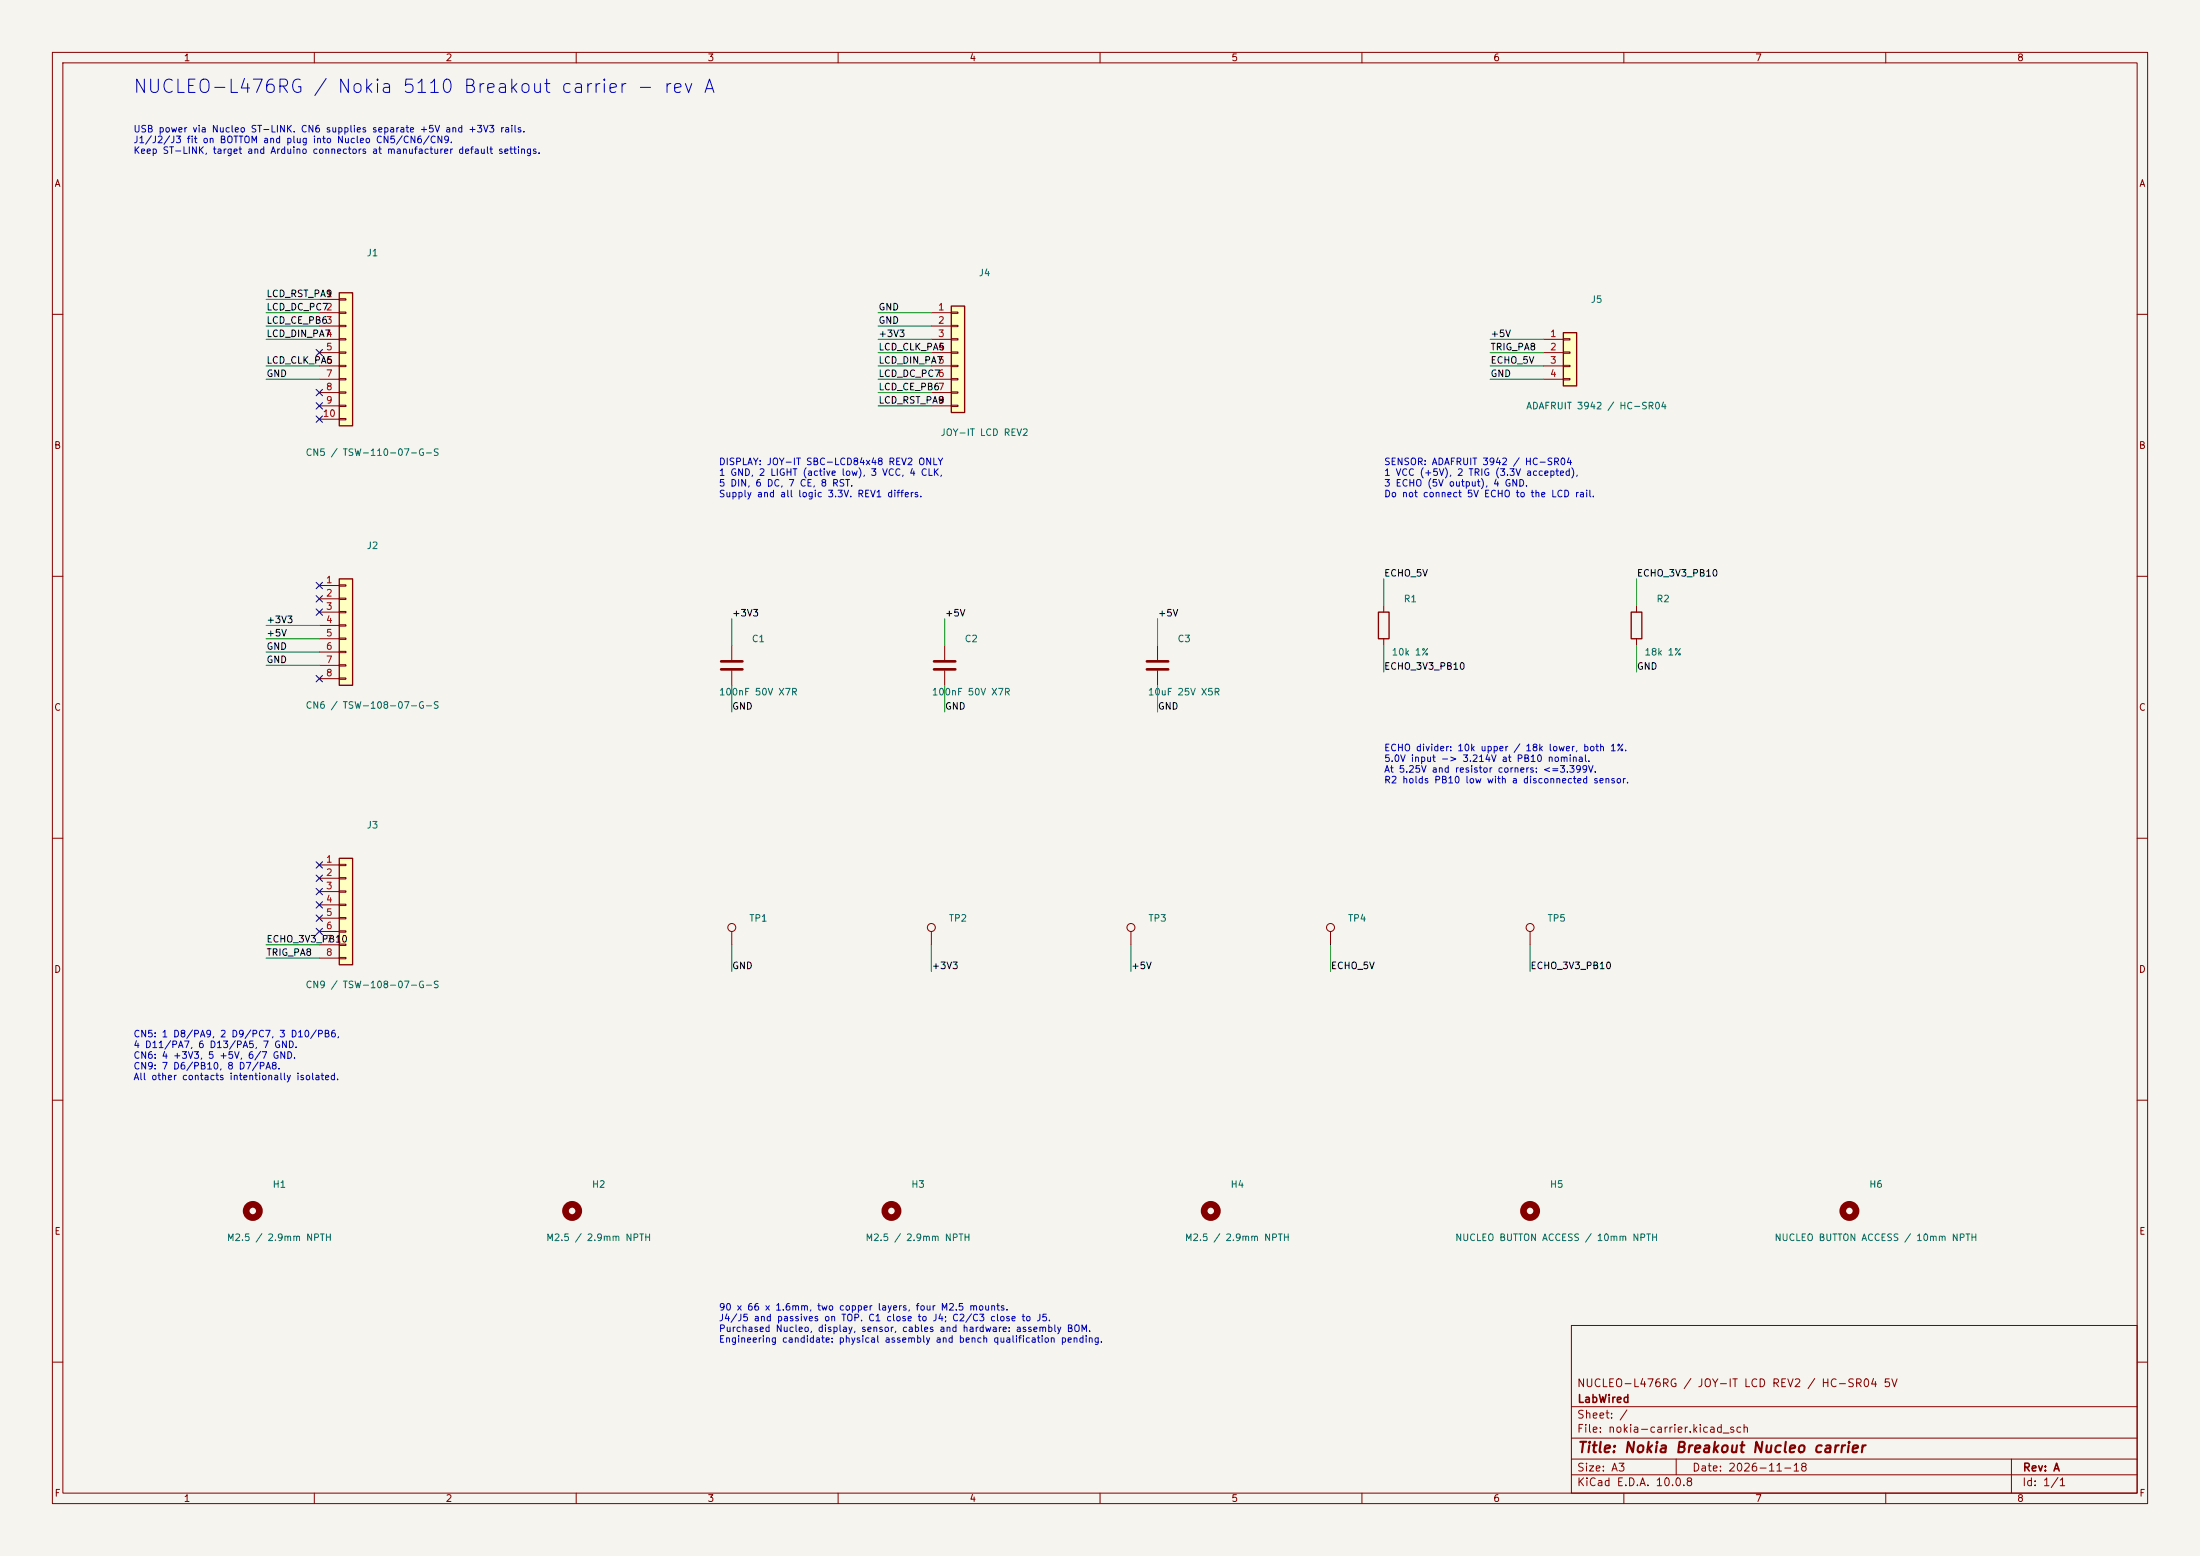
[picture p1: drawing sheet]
(kicad_sch (version 20260101) (generator "eeschema") (paper "A3") (title_block (title "Nokia Breakout Nucleo carrier") (date "2026-11-18") (rev "A") (company "LabWired") (comment 1 "NUCLEO-L476RG / JOY-IT LCD REV2 / HC-SR04 5V"))
(lib_symbols
(symbol "nokia-carrier:Header10"
  (pin_names
   (offset 1.016) (hide yes))
  (exclude_from_sim no)
  (in_bom yes)
  (on_board yes)
  (in_pos_files yes)
  (duplicate_pin_numbers_are_jumpers no)
  (property "Reference" "J" (at 0 12.7 0) (show_name no) (do_not_autoplace no) (effects (font (size 1.27 1.27))))
  (property "Value" "Conn_01x10" (at 0 -15.24 0) (show_name no) (do_not_autoplace no) (effects (font (size 1.27 1.27))))
  (property "Footprint" "" (at 0 0 0) (show_name no) (do_not_autoplace no) (hide yes) (effects (font (size 1.27 1.27))))
  (property "Datasheet" "" (at 0 0 0) (show_name no) (do_not_autoplace no) (hide yes) (effects (font (size 1.27 1.27))))
  (property "Description" "Generic connector, single row, 01x10, script generated (kicad-library-utils/schlib/autogen/connector/)" (at 0 0 0) (show_name no) (do_not_autoplace no) (hide yes) (effects (font (size 1.27 1.27))))
  (symbol "Header10_1_1"
   (rectangle (start -1.27 11.43) (end 1.27 -13.97) (stroke (width 0.254) (type default)) (fill (type background)))
   (rectangle (start -1.27 10.287) (end 0 10.033) (stroke (width 0.1524) (type default)) (fill (type none)))
   (rectangle (start -1.27 7.747) (end 0 7.493) (stroke (width 0.1524) (type default)) (fill (type none)))
   (rectangle (start -1.27 5.207) (end 0 4.953) (stroke (width 0.1524) (type default)) (fill (type none)))
   (rectangle (start -1.27 2.667) (end 0 2.413) (stroke (width 0.1524) (type default)) (fill (type none)))
   (rectangle (start -1.27 0.127) (end 0 -0.127) (stroke (width 0.1524) (type default)) (fill (type none)))
   (rectangle (start -1.27 -2.413) (end 0 -2.667) (stroke (width 0.1524) (type default)) (fill (type none)))
   (rectangle (start -1.27 -4.953) (end 0 -5.207) (stroke (width 0.1524) (type default)) (fill (type none)))
   (rectangle (start -1.27 -7.493) (end 0 -7.747) (stroke (width 0.1524) (type default)) (fill (type none)))
   (rectangle (start -1.27 -10.033) (end 0 -10.287) (stroke (width 0.1524) (type default)) (fill (type none)))
   (rectangle (start -1.27 -12.573) (end 0 -12.827) (stroke (width 0.1524) (type default)) (fill (type none)))
   (pin passive line (at -5.08 10.16 0) (length 3.81) (name "Pin_1" (effects (font (size 1.27 1.27)))) (number "1" (effects (font (size 1.27 1.27)))))
   (pin passive line (at -5.08 7.62 0) (length 3.81) (name "Pin_2" (effects (font (size 1.27 1.27)))) (number "2" (effects (font (size 1.27 1.27)))))
   (pin passive line (at -5.08 5.08 0) (length 3.81) (name "Pin_3" (effects (font (size 1.27 1.27)))) (number "3" (effects (font (size 1.27 1.27)))))
   (pin passive line (at -5.08 2.54 0) (length 3.81) (name "Pin_4" (effects (font (size 1.27 1.27)))) (number "4" (effects (font (size 1.27 1.27)))))
   (pin passive line (at -5.08 0 0) (length 3.81) (name "Pin_5" (effects (font (size 1.27 1.27)))) (number "5" (effects (font (size 1.27 1.27)))))
   (pin passive line (at -5.08 -2.54 0) (length 3.81) (name "Pin_6" (effects (font (size 1.27 1.27)))) (number "6" (effects (font (size 1.27 1.27)))))
   (pin passive line (at -5.08 -5.08 0) (length 3.81) (name "Pin_7" (effects (font (size 1.27 1.27)))) (number "7" (effects (font (size 1.27 1.27)))))
   (pin passive line (at -5.08 -7.62 0) (length 3.81) (name "Pin_8" (effects (font (size 1.27 1.27)))) (number "8" (effects (font (size 1.27 1.27)))))
   (pin passive line (at -5.08 -10.16 0) (length 3.81) (name "Pin_9" (effects (font (size 1.27 1.27)))) (number "9" (effects (font (size 1.27 1.27)))))
   (pin passive line (at -5.08 -12.7 0) (length 3.81) (name "Pin_10" (effects (font (size 1.27 1.27)))) (number "10" (effects (font (size 1.27 1.27))))))
  (embedded_fonts no))
(symbol "nokia-carrier:Header8"
  (pin_names
   (offset 1.016) (hide yes))
  (exclude_from_sim no)
  (in_bom yes)
  (on_board yes)
  (in_pos_files yes)
  (duplicate_pin_numbers_are_jumpers no)
  (property "Reference" "J" (at 0 10.16 0) (show_name no) (do_not_autoplace no) (effects (font (size 1.27 1.27))))
  (property "Value" "Conn_01x08" (at 0 -12.7 0) (show_name no) (do_not_autoplace no) (effects (font (size 1.27 1.27))))
  (property "Footprint" "" (at 0 0 0) (show_name no) (do_not_autoplace no) (hide yes) (effects (font (size 1.27 1.27))))
  (property "Datasheet" "" (at 0 0 0) (show_name no) (do_not_autoplace no) (hide yes) (effects (font (size 1.27 1.27))))
  (property "Description" "Generic connector, single row, 01x08, script generated (kicad-library-utils/schlib/autogen/connector/)" (at 0 0 0) (show_name no) (do_not_autoplace no) (hide yes) (effects (font (size 1.27 1.27))))
  (symbol "Header8_1_1"
   (rectangle (start -1.27 8.89) (end 1.27 -11.43) (stroke (width 0.254) (type default)) (fill (type background)))
   (rectangle (start -1.27 7.747) (end 0 7.493) (stroke (width 0.1524) (type default)) (fill (type none)))
   (rectangle (start -1.27 5.207) (end 0 4.953) (stroke (width 0.1524) (type default)) (fill (type none)))
   (rectangle (start -1.27 2.667) (end 0 2.413) (stroke (width 0.1524) (type default)) (fill (type none)))
   (rectangle (start -1.27 0.127) (end 0 -0.127) (stroke (width 0.1524) (type default)) (fill (type none)))
   (rectangle (start -1.27 -2.413) (end 0 -2.667) (stroke (width 0.1524) (type default)) (fill (type none)))
   (rectangle (start -1.27 -4.953) (end 0 -5.207) (stroke (width 0.1524) (type default)) (fill (type none)))
   (rectangle (start -1.27 -7.493) (end 0 -7.747) (stroke (width 0.1524) (type default)) (fill (type none)))
   (rectangle (start -1.27 -10.033) (end 0 -10.287) (stroke (width 0.1524) (type default)) (fill (type none)))
   (pin passive line (at -5.08 7.62 0) (length 3.81) (name "Pin_1" (effects (font (size 1.27 1.27)))) (number "1" (effects (font (size 1.27 1.27)))))
   (pin passive line (at -5.08 5.08 0) (length 3.81) (name "Pin_2" (effects (font (size 1.27 1.27)))) (number "2" (effects (font (size 1.27 1.27)))))
   (pin passive line (at -5.08 2.54 0) (length 3.81) (name "Pin_3" (effects (font (size 1.27 1.27)))) (number "3" (effects (font (size 1.27 1.27)))))
   (pin passive line (at -5.08 0 0) (length 3.81) (name "Pin_4" (effects (font (size 1.27 1.27)))) (number "4" (effects (font (size 1.27 1.27)))))
   (pin passive line (at -5.08 -2.54 0) (length 3.81) (name "Pin_5" (effects (font (size 1.27 1.27)))) (number "5" (effects (font (size 1.27 1.27)))))
   (pin passive line (at -5.08 -5.08 0) (length 3.81) (name "Pin_6" (effects (font (size 1.27 1.27)))) (number "6" (effects (font (size 1.27 1.27)))))
   (pin passive line (at -5.08 -7.62 0) (length 3.81) (name "Pin_7" (effects (font (size 1.27 1.27)))) (number "7" (effects (font (size 1.27 1.27)))))
   (pin passive line (at -5.08 -10.16 0) (length 3.81) (name "Pin_8" (effects (font (size 1.27 1.27)))) (number "8" (effects (font (size 1.27 1.27))))))
  (embedded_fonts no))
(symbol "nokia-carrier:Header4"
  (pin_names
   (offset 1.016) (hide yes))
  (exclude_from_sim no)
  (in_bom yes)
  (on_board yes)
  (in_pos_files yes)
  (duplicate_pin_numbers_are_jumpers no)
  (property "Reference" "J" (at 0 5.08 0) (show_name no) (do_not_autoplace no) (effects (font (size 1.27 1.27))))
  (property "Value" "Conn_01x04" (at 0 -7.62 0) (show_name no) (do_not_autoplace no) (effects (font (size 1.27 1.27))))
  (property "Footprint" "" (at 0 0 0) (show_name no) (do_not_autoplace no) (hide yes) (effects (font (size 1.27 1.27))))
  (property "Datasheet" "" (at 0 0 0) (show_name no) (do_not_autoplace no) (hide yes) (effects (font (size 1.27 1.27))))
  (property "Description" "Generic connector, single row, 01x04, script generated (kicad-library-utils/schlib/autogen/connector/)" (at 0 0 0) (show_name no) (do_not_autoplace no) (hide yes) (effects (font (size 1.27 1.27))))
  (symbol "Header4_1_1"
   (rectangle (start -1.27 3.81) (end 1.27 -6.35) (stroke (width 0.254) (type default)) (fill (type background)))
   (rectangle (start -1.27 2.667) (end 0 2.413) (stroke (width 0.1524) (type default)) (fill (type none)))
   (rectangle (start -1.27 0.127) (end 0 -0.127) (stroke (width 0.1524) (type default)) (fill (type none)))
   (rectangle (start -1.27 -2.413) (end 0 -2.667) (stroke (width 0.1524) (type default)) (fill (type none)))
   (rectangle (start -1.27 -4.953) (end 0 -5.207) (stroke (width 0.1524) (type default)) (fill (type none)))
   (pin passive line (at -5.08 2.54 0) (length 3.81) (name "Pin_1" (effects (font (size 1.27 1.27)))) (number "1" (effects (font (size 1.27 1.27)))))
   (pin passive line (at -5.08 0 0) (length 3.81) (name "Pin_2" (effects (font (size 1.27 1.27)))) (number "2" (effects (font (size 1.27 1.27)))))
   (pin passive line (at -5.08 -2.54 0) (length 3.81) (name "Pin_3" (effects (font (size 1.27 1.27)))) (number "3" (effects (font (size 1.27 1.27)))))
   (pin passive line (at -5.08 -5.08 0) (length 3.81) (name "Pin_4" (effects (font (size 1.27 1.27)))) (number "4" (effects (font (size 1.27 1.27))))))
  (embedded_fonts no))
(symbol "nokia-carrier:R"
  (pin_numbers (hide yes))
  (pin_names
   (offset 0))
  (exclude_from_sim no)
  (in_bom yes)
  (on_board yes)
  (in_pos_files yes)
  (duplicate_pin_numbers_are_jumpers no)
  (property "Reference" "R" (at 2.032 0 90) (show_name no) (do_not_autoplace no) (effects (font (size 1.27 1.27))))
  (property "Value" "R" (at 0 0 90) (show_name no) (do_not_autoplace no) (effects (font (size 1.27 1.27))))
  (property "Footprint" "" (at -1.778 0 90) (show_name no) (do_not_autoplace no) (hide yes) (effects (font (size 1.27 1.27))))
  (property "Datasheet" "" (at 0 0 0) (show_name no) (do_not_autoplace no) (hide yes) (effects (font (size 1.27 1.27))))
  (property "Description" "Resistor" (at 0 0 0) (show_name no) (do_not_autoplace no) (hide yes) (effects (font (size 1.27 1.27))))
  (symbol "R_0_1"
   (rectangle (start -1.016 -2.54) (end 1.016 2.54) (stroke (width 0.254) (type default)) (fill (type none))))
  (symbol "R_1_1"
   (pin passive line (at 0 3.81 270) (length 1.27) (name "" (effects (font (size 1.27 1.27)))) (number "1" (effects (font (size 1.27 1.27)))))
   (pin passive line (at 0 -3.81 90) (length 1.27) (name "" (effects (font (size 1.27 1.27)))) (number "2" (effects (font (size 1.27 1.27))))))
  (embedded_fonts no))
(symbol "nokia-carrier:C"
  (pin_numbers (hide yes))
  (pin_names
   (offset 0.254))
  (exclude_from_sim no)
  (in_bom yes)
  (on_board yes)
  (in_pos_files yes)
  (duplicate_pin_numbers_are_jumpers no)
  (property "Reference" "C" (at 0.635 2.54 0) (show_name no) (do_not_autoplace no) (effects (font (size 1.27 1.27)) (justify left)))
  (property "Value" "C" (at 0.635 -2.54 0) (show_name no) (do_not_autoplace no) (effects (font (size 1.27 1.27)) (justify left)))
  (property "Footprint" "" (at 0.9652 -3.81 0) (show_name no) (do_not_autoplace no) (hide yes) (effects (font (size 1.27 1.27))))
  (property "Datasheet" "" (at 0 0 0) (show_name no) (do_not_autoplace no) (hide yes) (effects (font (size 1.27 1.27))))
  (property "Description" "Unpolarized capacitor" (at 0 0 0) (show_name no) (do_not_autoplace no) (hide yes) (effects (font (size 1.27 1.27))))
  (symbol "C_0_1"
   (polyline (pts (xy -2.032 0.762) (xy 2.032 0.762)) (stroke (width 0.508) (type default)) (fill (type none)))
   (polyline (pts (xy -2.032 -0.762) (xy 2.032 -0.762)) (stroke (width 0.508) (type default)) (fill (type none))))
  (symbol "C_1_1"
   (pin passive line (at 0 3.81 270) (length 2.794) (name "" (effects (font (size 1.27 1.27)))) (number "1" (effects (font (size 1.27 1.27)))))
   (pin passive line (at 0 -3.81 90) (length 2.794) (name "" (effects (font (size 1.27 1.27)))) (number "2" (effects (font (size 1.27 1.27))))))
  (embedded_fonts no))
(symbol "nokia-carrier:TestPoint"
  (pin_numbers (hide yes))
  (pin_names
   (offset 0.762) (hide yes))
  (exclude_from_sim no)
  (in_bom yes)
  (on_board yes)
  (in_pos_files yes)
  (duplicate_pin_numbers_are_jumpers no)
  (property "Reference" "TP" (at 0 6.858 0) (show_name no) (do_not_autoplace no) (effects (font (size 1.27 1.27))))
  (property "Value" "TestPoint" (at 0 5.08 0) (show_name no) (do_not_autoplace no) (effects (font (size 1.27 1.27))))
  (property "Footprint" "" (at 5.08 0 0) (show_name no) (do_not_autoplace no) (hide yes) (effects (font (size 1.27 1.27))))
  (property "Datasheet" "" (at 5.08 0 0) (show_name no) (do_not_autoplace no) (hide yes) (effects (font (size 1.27 1.27))))
  (property "Description" "test point" (at 0 0 0) (show_name no) (do_not_autoplace no) (hide yes) (effects (font (size 1.27 1.27))))
  (symbol "TestPoint_0_1"
   (circle (center 0 3.302) (radius 0.762) (stroke (width 0) (type default)) (fill (type none))))
  (symbol "TestPoint_1_1"
   (pin passive line (at 0 0 90) (length 2.54) (name "1" (effects (font (size 1.27 1.27)))) (number "1" (effects (font (size 1.27 1.27))))))
  (embedded_fonts no))
(symbol "nokia-carrier:MountingHole"
  (pin_names
   (offset 1.016))
  (exclude_from_sim no)
  (in_bom no)
  (on_board yes)
  (in_pos_files yes)
  (duplicate_pin_numbers_are_jumpers no)
  (property "Reference" "H" (at 0 5.08 0) (show_name no) (do_not_autoplace no) (effects (font (size 1.27 1.27))))
  (property "Value" "MountingHole" (at 0 3.175 0) (show_name no) (do_not_autoplace no) (effects (font (size 1.27 1.27))))
  (property "Footprint" "" (at 0 0 0) (show_name no) (do_not_autoplace no) (hide yes) (effects (font (size 1.27 1.27))))
  (property "Datasheet" "" (at 0 0 0) (show_name no) (do_not_autoplace no) (hide yes) (effects (font (size 1.27 1.27))))
  (property "Description" "Mounting Hole without connection" (at 0 0 0) (show_name no) (do_not_autoplace no) (hide yes) (effects (font (size 1.27 1.27))))
  (symbol "MountingHole_0_1"
   (circle (center 0 0) (radius 1.27) (stroke (width 1.27) (type default)) (fill (type none))))
  (embedded_fonts no))
(symbol "nokia-carrier:AccessHole"
  (pin_names
   (offset 1.016))
  (exclude_from_sim no)
  (in_bom no)
  (on_board yes)
  (in_pos_files yes)
  (duplicate_pin_numbers_are_jumpers no)
  (property "Reference" "H" (at 0 5.08 0) (show_name no) (do_not_autoplace no) (effects (font (size 1.27 1.27))))
  (property "Value" "MountingHole" (at 0 3.175 0) (show_name no) (do_not_autoplace no) (effects (font (size 1.27 1.27))))
  (property "Footprint" "" (at 0 0 0) (show_name no) (do_not_autoplace no) (hide yes) (effects (font (size 1.27 1.27))))
  (property "Datasheet" "" (at 0 0 0) (show_name no) (do_not_autoplace no) (hide yes) (effects (font (size 1.27 1.27))))
  (property "Description" "Mounting Hole without connection" (at 0 0 0) (show_name no) (do_not_autoplace no) (hide yes) (effects (font (size 1.27 1.27))))
  (symbol "AccessHole_0_1"
   (circle (center 0 0) (radius 1.27) (stroke (width 1.27) (type default)) (fill (type none))))
  (embedded_fonts no)))
(symbol (lib_id "nokia-carrier:Header10") (at 66.04 67.31 0) (unit 1) (in_bom yes) (on_board yes) (dnp no)
(property "Reference" "J1" (at 71.12 48.26 0) (effects (font (size 1.27 1.27))))
(property "Value" "CN5 / TSW-110-07-G-S" (at 71.12 86.36 0) (effects (font (size 1.27 1.27))))
(property "Footprint" "nokia-carrier:Header10" (at 66.04 67.31 0) (hide yes) (effects (font (size 1.27 1.27))))
(property "MPN" "TSW-110-07-G-S" (at 66.04 67.31 0) (hide yes) (effects (font (size 1.27 1.27))))
(property "Manufacturer" "Samtec" (at 66.04 67.31 0) (hide yes) (effects (font (size 1.27 1.27))))
(pin "1")
(pin "2")
(pin "3")
(pin "4")
(pin "5")
(pin "6")
(pin "7")
(pin "8")
(pin "9")
(pin "10"))
(wire (pts (xy 60.96 57.15) (xy 50.8 57.15)) (stroke (width 0) (type default)))
(label "LCD_RST_PA9" (at 50.8 57.15 0) (effects (font (size 1.27 1.27)) (justify left bottom)))
(wire (pts (xy 60.96 59.69) (xy 50.8 59.69)) (stroke (width 0) (type default)))
(label "LCD_DC_PC7" (at 50.8 59.69 0) (effects (font (size 1.27 1.27)) (justify left bottom)))
(wire (pts (xy 60.96 62.23) (xy 50.8 62.23)) (stroke (width 0) (type default)))
(label "LCD_CE_PB6" (at 50.8 62.23 0) (effects (font (size 1.27 1.27)) (justify left bottom)))
(wire (pts (xy 60.96 64.77) (xy 50.8 64.77)) (stroke (width 0) (type default)))
(label "LCD_DIN_PA7" (at 50.8 64.77 0) (effects (font (size 1.27 1.27)) (justify left bottom)))
(no_connect (at 60.96 67.31))
(wire (pts (xy 60.96 69.85) (xy 50.8 69.85)) (stroke (width 0) (type default)))
(label "LCD_CLK_PA5" (at 50.8 69.85 0) (effects (font (size 1.27 1.27)) (justify left bottom)))
(wire (pts (xy 60.96 72.39) (xy 50.8 72.39)) (stroke (width 0) (type default)))
(label "GND" (at 50.8 72.39 0) (effects (font (size 1.27 1.27)) (justify left bottom)))
(no_connect (at 60.96 74.93))
(no_connect (at 60.96 77.47))
(no_connect (at 60.96 80.01))
(symbol (lib_id "nokia-carrier:Header8") (at 66.04 119.38 0) (unit 1) (in_bom yes) (on_board yes) (dnp no)
(property "Reference" "J2" (at 71.12 104.14 0) (effects (font (size 1.27 1.27))))
(property "Value" "CN6 / TSW-108-07-G-S" (at 71.12 134.62 0) (effects (font (size 1.27 1.27))))
(property "Footprint" "nokia-carrier:Header8" (at 66.04 119.38 0) (hide yes) (effects (font (size 1.27 1.27))))
(property "MPN" "TSW-108-07-G-S" (at 66.04 119.38 0) (hide yes) (effects (font (size 1.27 1.27))))
(property "Manufacturer" "Samtec" (at 66.04 119.38 0) (hide yes) (effects (font (size 1.27 1.27))))
(pin "1")
(pin "2")
(pin "3")
(pin "4")
(pin "5")
(pin "6")
(pin "7")
(pin "8"))
(no_connect (at 60.96 111.76))
(no_connect (at 60.96 114.3))
(no_connect (at 60.96 116.84))
(wire (pts (xy 60.96 119.38) (xy 50.8 119.38)) (stroke (width 0) (type default)))
(label "+3V3" (at 50.8 119.38 0) (effects (font (size 1.27 1.27)) (justify left bottom)))
(wire (pts (xy 60.96 121.92) (xy 50.8 121.92)) (stroke (width 0) (type default)))
(label "+5V" (at 50.8 121.92 0) (effects (font (size 1.27 1.27)) (justify left bottom)))
(wire (pts (xy 60.96 124.46) (xy 50.8 124.46)) (stroke (width 0) (type default)))
(label "GND" (at 50.8 124.46 0) (effects (font (size 1.27 1.27)) (justify left bottom)))
(wire (pts (xy 60.96 127) (xy 50.8 127)) (stroke (width 0) (type default)))
(label "GND" (at 50.8 127 0) (effects (font (size 1.27 1.27)) (justify left bottom)))
(no_connect (at 60.96 129.54))
(symbol (lib_id "nokia-carrier:Header8") (at 66.04 172.72 0) (unit 1) (in_bom yes) (on_board yes) (dnp no)
(property "Reference" "J3" (at 71.12 157.48 0) (effects (font (size 1.27 1.27))))
(property "Value" "CN9 / TSW-108-07-G-S" (at 71.12 187.96 0) (effects (font (size 1.27 1.27))))
(property "Footprint" "nokia-carrier:Header8" (at 66.04 172.72 0) (hide yes) (effects (font (size 1.27 1.27))))
(property "MPN" "TSW-108-07-G-S" (at 66.04 172.72 0) (hide yes) (effects (font (size 1.27 1.27))))
(property "Manufacturer" "Samtec" (at 66.04 172.72 0) (hide yes) (effects (font (size 1.27 1.27))))
(pin "1")
(pin "2")
(pin "3")
(pin "4")
(pin "5")
(pin "6")
(pin "7")
(pin "8"))
(no_connect (at 60.96 165.1))
(no_connect (at 60.96 167.64))
(no_connect (at 60.96 170.18))
(no_connect (at 60.96 172.72))
(no_connect (at 60.96 175.26))
(no_connect (at 60.96 177.8))
(wire (pts (xy 60.96 180.34) (xy 50.8 180.34)) (stroke (width 0) (type default)))
(label "ECHO_3V3_PB10" (at 50.8 180.34 0) (effects (font (size 1.27 1.27)) (justify left bottom)))
(wire (pts (xy 60.96 182.88) (xy 50.8 182.88)) (stroke (width 0) (type default)))
(label "TRIG_PA8" (at 50.8 182.88 0) (effects (font (size 1.27 1.27)) (justify left bottom)))
(symbol (lib_id "nokia-carrier:Header8") (at 182.88 67.31 0) (unit 1) (in_bom yes) (on_board yes) (dnp no)
(property "Reference" "J4" (at 187.96 52.07 0) (effects (font (size 1.27 1.27))))
(property "Value" "JOY-IT LCD REV2" (at 187.96 82.55 0) (effects (font (size 1.27 1.27))))
(property "Footprint" "nokia-carrier:Header8" (at 182.88 67.31 0) (hide yes) (effects (font (size 1.27 1.27))))
(property "MPN" "TSW-108-07-G-S" (at 182.88 67.31 0) (hide yes) (effects (font (size 1.27 1.27))))
(property "Manufacturer" "Samtec" (at 182.88 67.31 0) (hide yes) (effects (font (size 1.27 1.27))))
(pin "1")
(pin "2")
(pin "3")
(pin "4")
(pin "5")
(pin "6")
(pin "7")
(pin "8"))
(wire (pts (xy 177.8 59.69) (xy 167.64 59.69)) (stroke (width 0) (type default)))
(label "GND" (at 167.64 59.69 0) (effects (font (size 1.27 1.27)) (justify left bottom)))
(wire (pts (xy 177.8 62.23) (xy 167.64 62.23)) (stroke (width 0) (type default)))
(label "GND" (at 167.64 62.23 0) (effects (font (size 1.27 1.27)) (justify left bottom)))
(wire (pts (xy 177.8 64.77) (xy 167.64 64.77)) (stroke (width 0) (type default)))
(label "+3V3" (at 167.64 64.77 0) (effects (font (size 1.27 1.27)) (justify left bottom)))
(wire (pts (xy 177.8 67.31) (xy 167.64 67.31)) (stroke (width 0) (type default)))
(label "LCD_CLK_PA5" (at 167.64 67.31 0) (effects (font (size 1.27 1.27)) (justify left bottom)))
(wire (pts (xy 177.8 69.85) (xy 167.64 69.85)) (stroke (width 0) (type default)))
(label "LCD_DIN_PA7" (at 167.64 69.85 0) (effects (font (size 1.27 1.27)) (justify left bottom)))
(wire (pts (xy 177.8 72.39) (xy 167.64 72.39)) (stroke (width 0) (type default)))
(label "LCD_DC_PC7" (at 167.64 72.39 0) (effects (font (size 1.27 1.27)) (justify left bottom)))
(wire (pts (xy 177.8 74.93) (xy 167.64 74.93)) (stroke (width 0) (type default)))
(label "LCD_CE_PB6" (at 167.64 74.93 0) (effects (font (size 1.27 1.27)) (justify left bottom)))
(wire (pts (xy 177.8 77.47) (xy 167.64 77.47)) (stroke (width 0) (type default)))
(label "LCD_RST_PA9" (at 167.64 77.47 0) (effects (font (size 1.27 1.27)) (justify left bottom)))
(symbol (lib_id "nokia-carrier:Header4") (at 299.72 67.31 0) (unit 1) (in_bom yes) (on_board yes) (dnp no)
(property "Reference" "J5" (at 304.8 57.15 0) (effects (font (size 1.27 1.27))))
(property "Value" "ADAFRUIT 3942 / HC-SR04" (at 304.8 77.47 0) (effects (font (size 1.27 1.27))))
(property "Footprint" "nokia-carrier:Header4" (at 299.72 67.31 0) (hide yes) (effects (font (size 1.27 1.27))))
(property "MPN" "TSW-104-07-G-S" (at 299.72 67.31 0) (hide yes) (effects (font (size 1.27 1.27))))
(property "Manufacturer" "Samtec" (at 299.72 67.31 0) (hide yes) (effects (font (size 1.27 1.27))))
(pin "1")
(pin "2")
(pin "3")
(pin "4"))
(wire (pts (xy 294.64 64.77) (xy 284.48 64.77)) (stroke (width 0) (type default)))
(label "+5V" (at 284.48 64.77 0) (effects (font (size 1.27 1.27)) (justify left bottom)))
(wire (pts (xy 294.64 67.31) (xy 284.48 67.31)) (stroke (width 0) (type default)))
(label "TRIG_PA8" (at 284.48 67.31 0) (effects (font (size 1.27 1.27)) (justify left bottom)))
(wire (pts (xy 294.64 69.85) (xy 284.48 69.85)) (stroke (width 0) (type default)))
(label "ECHO_5V" (at 284.48 69.85 0) (effects (font (size 1.27 1.27)) (justify left bottom)))
(wire (pts (xy 294.64 72.39) (xy 284.48 72.39)) (stroke (width 0) (type default)))
(label "GND" (at 284.48 72.39 0) (effects (font (size 1.27 1.27)) (justify left bottom)))
(symbol (lib_id "nokia-carrier:R") (at 264.16 119.38 0) (unit 1) (in_bom yes) (on_board yes) (dnp no)
(property "Reference" "R1" (at 269.24 114.3 0) (effects (font (size 1.27 1.27))))
(property "Value" "10k 1%" (at 269.24 124.46 0) (effects (font (size 1.27 1.27))))
(property "Footprint" "nokia-carrier:R" (at 264.16 119.38 0) (hide yes) (effects (font (size 1.27 1.27))))
(property "MPN" "RC0603FR-0710KL" (at 264.16 119.38 0) (hide yes) (effects (font (size 1.27 1.27))))
(property "Manufacturer" "Yageo" (at 264.16 119.38 0) (hide yes) (effects (font (size 1.27 1.27))))
(pin "1")
(pin "2"))
(wire (pts (xy 264.16 115.57) (xy 264.16 110.49)) (stroke (width 0) (type default)))
(label "ECHO_5V" (at 264.16 110.49 0) (effects (font (size 1.27 1.27)) (justify left bottom)))
(wire (pts (xy 264.16 123.19) (xy 264.16 128.27)) (stroke (width 0) (type default)))
(label "ECHO_3V3_PB10" (at 264.16 128.27 0) (effects (font (size 1.27 1.27)) (justify left bottom)))
(symbol (lib_id "nokia-carrier:R") (at 312.42 119.38 0) (unit 1) (in_bom yes) (on_board yes) (dnp no)
(property "Reference" "R2" (at 317.5 114.3 0) (effects (font (size 1.27 1.27))))
(property "Value" "18k 1%" (at 317.5 124.46 0) (effects (font (size 1.27 1.27))))
(property "Footprint" "nokia-carrier:R" (at 312.42 119.38 0) (hide yes) (effects (font (size 1.27 1.27))))
(property "MPN" "RC0603FR-0718KL" (at 312.42 119.38 0) (hide yes) (effects (font (size 1.27 1.27))))
(property "Manufacturer" "Yageo" (at 312.42 119.38 0) (hide yes) (effects (font (size 1.27 1.27))))
(pin "1")
(pin "2"))
(wire (pts (xy 312.42 115.57) (xy 312.42 110.49)) (stroke (width 0) (type default)))
(label "ECHO_3V3_PB10" (at 312.42 110.49 0) (effects (font (size 1.27 1.27)) (justify left bottom)))
(wire (pts (xy 312.42 123.19) (xy 312.42 128.27)) (stroke (width 0) (type default)))
(label "GND" (at 312.42 128.27 0) (effects (font (size 1.27 1.27)) (justify left bottom)))
(symbol (lib_id "nokia-carrier:C") (at 139.7 127 0) (unit 1) (in_bom yes) (on_board yes) (dnp no)
(property "Reference" "C1" (at 144.78 121.92 0) (effects (font (size 1.27 1.27))))
(property "Value" "100nF 50V X7R" (at 144.78 132.08 0) (effects (font (size 1.27 1.27))))
(property "Footprint" "nokia-carrier:C" (at 139.7 127 0) (hide yes) (effects (font (size 1.27 1.27))))
(property "MPN" "C1608X7R1H104K080AA" (at 139.7 127 0) (hide yes) (effects (font (size 1.27 1.27))))
(property "Manufacturer" "TDK" (at 139.7 127 0) (hide yes) (effects (font (size 1.27 1.27))))
(pin "1")
(pin "2"))
(wire (pts (xy 139.7 123.19) (xy 139.7 118.11)) (stroke (width 0) (type default)))
(label "+3V3" (at 139.7 118.11 0) (effects (font (size 1.27 1.27)) (justify left bottom)))
(wire (pts (xy 139.7 130.81) (xy 139.7 135.89)) (stroke (width 0) (type default)))
(label "GND" (at 139.7 135.89 0) (effects (font (size 1.27 1.27)) (justify left bottom)))
(symbol (lib_id "nokia-carrier:C") (at 180.34 127 0) (unit 1) (in_bom yes) (on_board yes) (dnp no)
(property "Reference" "C2" (at 185.42 121.92 0) (effects (font (size 1.27 1.27))))
(property "Value" "100nF 50V X7R" (at 185.42 132.08 0) (effects (font (size 1.27 1.27))))
(property "Footprint" "nokia-carrier:C" (at 180.34 127 0) (hide yes) (effects (font (size 1.27 1.27))))
(property "MPN" "C1608X7R1H104K080AA" (at 180.34 127 0) (hide yes) (effects (font (size 1.27 1.27))))
(property "Manufacturer" "TDK" (at 180.34 127 0) (hide yes) (effects (font (size 1.27 1.27))))
(pin "1")
(pin "2"))
(wire (pts (xy 180.34 123.19) (xy 180.34 118.11)) (stroke (width 0) (type default)))
(label "+5V" (at 180.34 118.11 0) (effects (font (size 1.27 1.27)) (justify left bottom)))
(wire (pts (xy 180.34 130.81) (xy 180.34 135.89)) (stroke (width 0) (type default)))
(label "GND" (at 180.34 135.89 0) (effects (font (size 1.27 1.27)) (justify left bottom)))
(symbol (lib_id "nokia-carrier:C") (at 220.98 127 0) (unit 1) (in_bom yes) (on_board yes) (dnp no)
(property "Reference" "C3" (at 226.06 121.92 0) (effects (font (size 1.27 1.27))))
(property "Value" "10uF 25V X5R" (at 226.06 132.08 0) (effects (font (size 1.27 1.27))))
(property "Footprint" "nokia-carrier:C0805" (at 220.98 127 0) (hide yes) (effects (font (size 1.27 1.27))))
(property "MPN" "C2012X5R1E106K125AB" (at 220.98 127 0) (hide yes) (effects (font (size 1.27 1.27))))
(property "Manufacturer" "TDK" (at 220.98 127 0) (hide yes) (effects (font (size 1.27 1.27))))
(pin "1")
(pin "2"))
(wire (pts (xy 220.98 123.19) (xy 220.98 118.11)) (stroke (width 0) (type default)))
(label "+5V" (at 220.98 118.11 0) (effects (font (size 1.27 1.27)) (justify left bottom)))
(wire (pts (xy 220.98 130.81) (xy 220.98 135.89)) (stroke (width 0) (type default)))
(label "GND" (at 220.98 135.89 0) (effects (font (size 1.27 1.27)) (justify left bottom)))
(symbol (lib_id "nokia-carrier:TestPoint") (at 139.7 180.34 0) (unit 1) (in_bom no) (on_board yes) (dnp no)
(property "Reference" "TP1" (at 144.78 175.26 0) (effects (font (size 1.27 1.27))))
(property "Value" "GND" (at 144.78 185.42 0) (hide yes) (effects (font (size 1.27 1.27))))
(property "Footprint" "nokia-carrier:TestPoint" (at 139.7 180.34 0) (hide yes) (effects (font (size 1.27 1.27))))
(pin "1"))
(wire (pts (xy 139.7 180.34) (xy 139.7 185.42)) (stroke (width 0) (type default)))
(label "GND" (at 139.7 185.42 0) (effects (font (size 1.27 1.27)) (justify left bottom)))
(symbol (lib_id "nokia-carrier:TestPoint") (at 177.8 180.34 0) (unit 1) (in_bom no) (on_board yes) (dnp no)
(property "Reference" "TP2" (at 182.88 175.26 0) (effects (font (size 1.27 1.27))))
(property "Value" "+3V3" (at 182.88 185.42 0) (hide yes) (effects (font (size 1.27 1.27))))
(property "Footprint" "nokia-carrier:TestPoint" (at 177.8 180.34 0) (hide yes) (effects (font (size 1.27 1.27))))
(pin "1"))
(wire (pts (xy 177.8 180.34) (xy 177.8 185.42)) (stroke (width 0) (type default)))
(label "+3V3" (at 177.8 185.42 0) (effects (font (size 1.27 1.27)) (justify left bottom)))
(symbol (lib_id "nokia-carrier:TestPoint") (at 215.9 180.34 0) (unit 1) (in_bom no) (on_board yes) (dnp no)
(property "Reference" "TP3" (at 220.98 175.26 0) (effects (font (size 1.27 1.27))))
(property "Value" "+5V" (at 220.98 185.42 0) (hide yes) (effects (font (size 1.27 1.27))))
(property "Footprint" "nokia-carrier:TestPoint" (at 215.9 180.34 0) (hide yes) (effects (font (size 1.27 1.27))))
(pin "1"))
(wire (pts (xy 215.9 180.34) (xy 215.9 185.42)) (stroke (width 0) (type default)))
(label "+5V" (at 215.9 185.42 0) (effects (font (size 1.27 1.27)) (justify left bottom)))
(symbol (lib_id "nokia-carrier:TestPoint") (at 254 180.34 0) (unit 1) (in_bom no) (on_board yes) (dnp no)
(property "Reference" "TP4" (at 259.08 175.26 0) (effects (font (size 1.27 1.27))))
(property "Value" "ECHO_5V" (at 259.08 185.42 0) (hide yes) (effects (font (size 1.27 1.27))))
(property "Footprint" "nokia-carrier:TestPoint" (at 254 180.34 0) (hide yes) (effects (font (size 1.27 1.27))))
(pin "1"))
(wire (pts (xy 254 180.34) (xy 254 185.42)) (stroke (width 0) (type default)))
(label "ECHO_5V" (at 254 185.42 0) (effects (font (size 1.27 1.27)) (justify left bottom)))
(symbol (lib_id "nokia-carrier:TestPoint") (at 292.1 180.34 0) (unit 1) (in_bom no) (on_board yes) (dnp no)
(property "Reference" "TP5" (at 297.18 175.26 0) (effects (font (size 1.27 1.27))))
(property "Value" "ECHO_3V3_PB10" (at 297.18 185.42 0) (hide yes) (effects (font (size 1.27 1.27))))
(property "Footprint" "nokia-carrier:TestPoint" (at 292.1 180.34 0) (hide yes) (effects (font (size 1.27 1.27))))
(pin "1"))
(wire (pts (xy 292.1 180.34) (xy 292.1 185.42)) (stroke (width 0) (type default)))
(label "ECHO_3V3_PB10" (at 292.1 185.42 0) (effects (font (size 1.27 1.27)) (justify left bottom)))
(symbol (lib_id "nokia-carrier:MountingHole") (at 48.26 231.14 0) (unit 1) (in_bom no) (on_board yes) (dnp no)
(property "Reference" "H1" (at 53.34 226.06 0) (effects (font (size 1.27 1.27))))
(property "Value" "M2.5 / 2.9mm NPTH" (at 53.34 236.22 0) (effects (font (size 1.27 1.27))))
(property "Footprint" "nokia-carrier:MountingHole" (at 48.26 231.14 0) (hide yes) (effects (font (size 1.27 1.27)))))
(symbol (lib_id "nokia-carrier:MountingHole") (at 109.22 231.14 0) (unit 1) (in_bom no) (on_board yes) (dnp no)
(property "Reference" "H2" (at 114.3 226.06 0) (effects (font (size 1.27 1.27))))
(property "Value" "M2.5 / 2.9mm NPTH" (at 114.3 236.22 0) (effects (font (size 1.27 1.27))))
(property "Footprint" "nokia-carrier:MountingHole" (at 109.22 231.14 0) (hide yes) (effects (font (size 1.27 1.27)))))
(symbol (lib_id "nokia-carrier:MountingHole") (at 170.18 231.14 0) (unit 1) (in_bom no) (on_board yes) (dnp no)
(property "Reference" "H3" (at 175.26 226.06 0) (effects (font (size 1.27 1.27))))
(property "Value" "M2.5 / 2.9mm NPTH" (at 175.26 236.22 0) (effects (font (size 1.27 1.27))))
(property "Footprint" "nokia-carrier:MountingHole" (at 170.18 231.14 0) (hide yes) (effects (font (size 1.27 1.27)))))
(symbol (lib_id "nokia-carrier:MountingHole") (at 231.14 231.14 0) (unit 1) (in_bom no) (on_board yes) (dnp no)
(property "Reference" "H4" (at 236.22 226.06 0) (effects (font (size 1.27 1.27))))
(property "Value" "M2.5 / 2.9mm NPTH" (at 236.22 236.22 0) (effects (font (size 1.27 1.27))))
(property "Footprint" "nokia-carrier:MountingHole" (at 231.14 231.14 0) (hide yes) (effects (font (size 1.27 1.27)))))
(symbol (lib_id "nokia-carrier:AccessHole") (at 292.1 231.14 0) (unit 1) (in_bom no) (on_board yes) (dnp no)
(property "Reference" "H5" (at 297.18 226.06 0) (effects (font (size 1.27 1.27))))
(property "Value" "NUCLEO BUTTON ACCESS / 10mm NPTH" (at 297.18 236.22 0) (effects (font (size 1.27 1.27))))
(property "Footprint" "nokia-carrier:AccessHole" (at 292.1 231.14 0) (hide yes) (effects (font (size 1.27 1.27)))))
(symbol (lib_id "nokia-carrier:AccessHole") (at 353.06 231.14 0) (unit 1) (in_bom no) (on_board yes) (dnp no)
(property "Reference" "H6" (at 358.14 226.06 0) (effects (font (size 1.27 1.27))))
(property "Value" "NUCLEO BUTTON ACCESS / 10mm NPTH" (at 358.14 236.22 0) (effects (font (size 1.27 1.27))))
(property "Footprint" "nokia-carrier:AccessHole" (at 353.06 231.14 0) (hide yes) (effects (font (size 1.27 1.27)))))
(text "NUCLEO-L476RG / Nokia 5110 Breakout carrier - rev A" (at 25.4 15.24 0) (effects (font (size 2.54 2.54)) (justify left top)))
(text "USB power via Nucleo ST-LINK. CN6 supplies separate +5V and +3V3 rails.\nJ1/J2/J3 fit on BOTTOM and plug into Nucleo CN5/CN6/CN9.\nKeep ST-LINK, target and Arduino connectors at manufacturer default settings." (at 25.4 24.13 0) (effects (font (size 1.27 1.27)) (justify left top)))
(text "DISPLAY: JOY-IT SBC-LCD84x48 REV2 ONLY\n1 GND, 2 LIGHT (active low), 3 VCC, 4 CLK,\n5 DIN, 6 DC, 7 CE, 8 RST.\nSupply and all logic 3.3V. REV1 differs." (at 137.16 87.63 0) (effects (font (size 1.27 1.27)) (justify left top)))
(text "SENSOR: ADAFRUIT 3942 / HC-SR04\n1 VCC (+5V), 2 TRIG (3.3V accepted),\n3 ECHO (5V output), 4 GND.\nDo not connect 5V ECHO to the LCD rail." (at 264.16 87.63 0) (effects (font (size 1.27 1.27)) (justify left top)))
(text "ECHO divider: 10k upper / 18k lower, both 1%.\n5.0V input -> 3.214V at PB10 nominal.\nAt 5.25V and resistor corners: <=3.399V.\nR2 holds PB10 low with a disconnected sensor." (at 264.16 142.24 0) (effects (font (size 1.27 1.27)) (justify left top)))
(text "CN5: 1 D8/PA9, 2 D9/PC7, 3 D10/PB6,\n4 D11/PA7, 6 D13/PA5, 7 GND.\nCN6: 4 +3V3, 5 +5V, 6/7 GND.\nCN9: 7 D6/PB10, 8 D7/PA8.\nAll other contacts intentionally isolated." (at 25.4 196.85 0) (effects (font (size 1.27 1.27)) (justify left top)))
(text "90 x 66 x 1.6mm, two copper layers, four M2.5 mounts.\nJ4/J5 and passives on TOP. C1 close to J4; C2/C3 close to J5.\nPurchased Nucleo, display, sensor, cables and hardware: assembly BOM.\nEngineering candidate: physical assembly and bench qualification pending." (at 137.16 249 0) (effects (font (size 1.27 1.27)) (justify left top)))
(embedded_fonts no))
